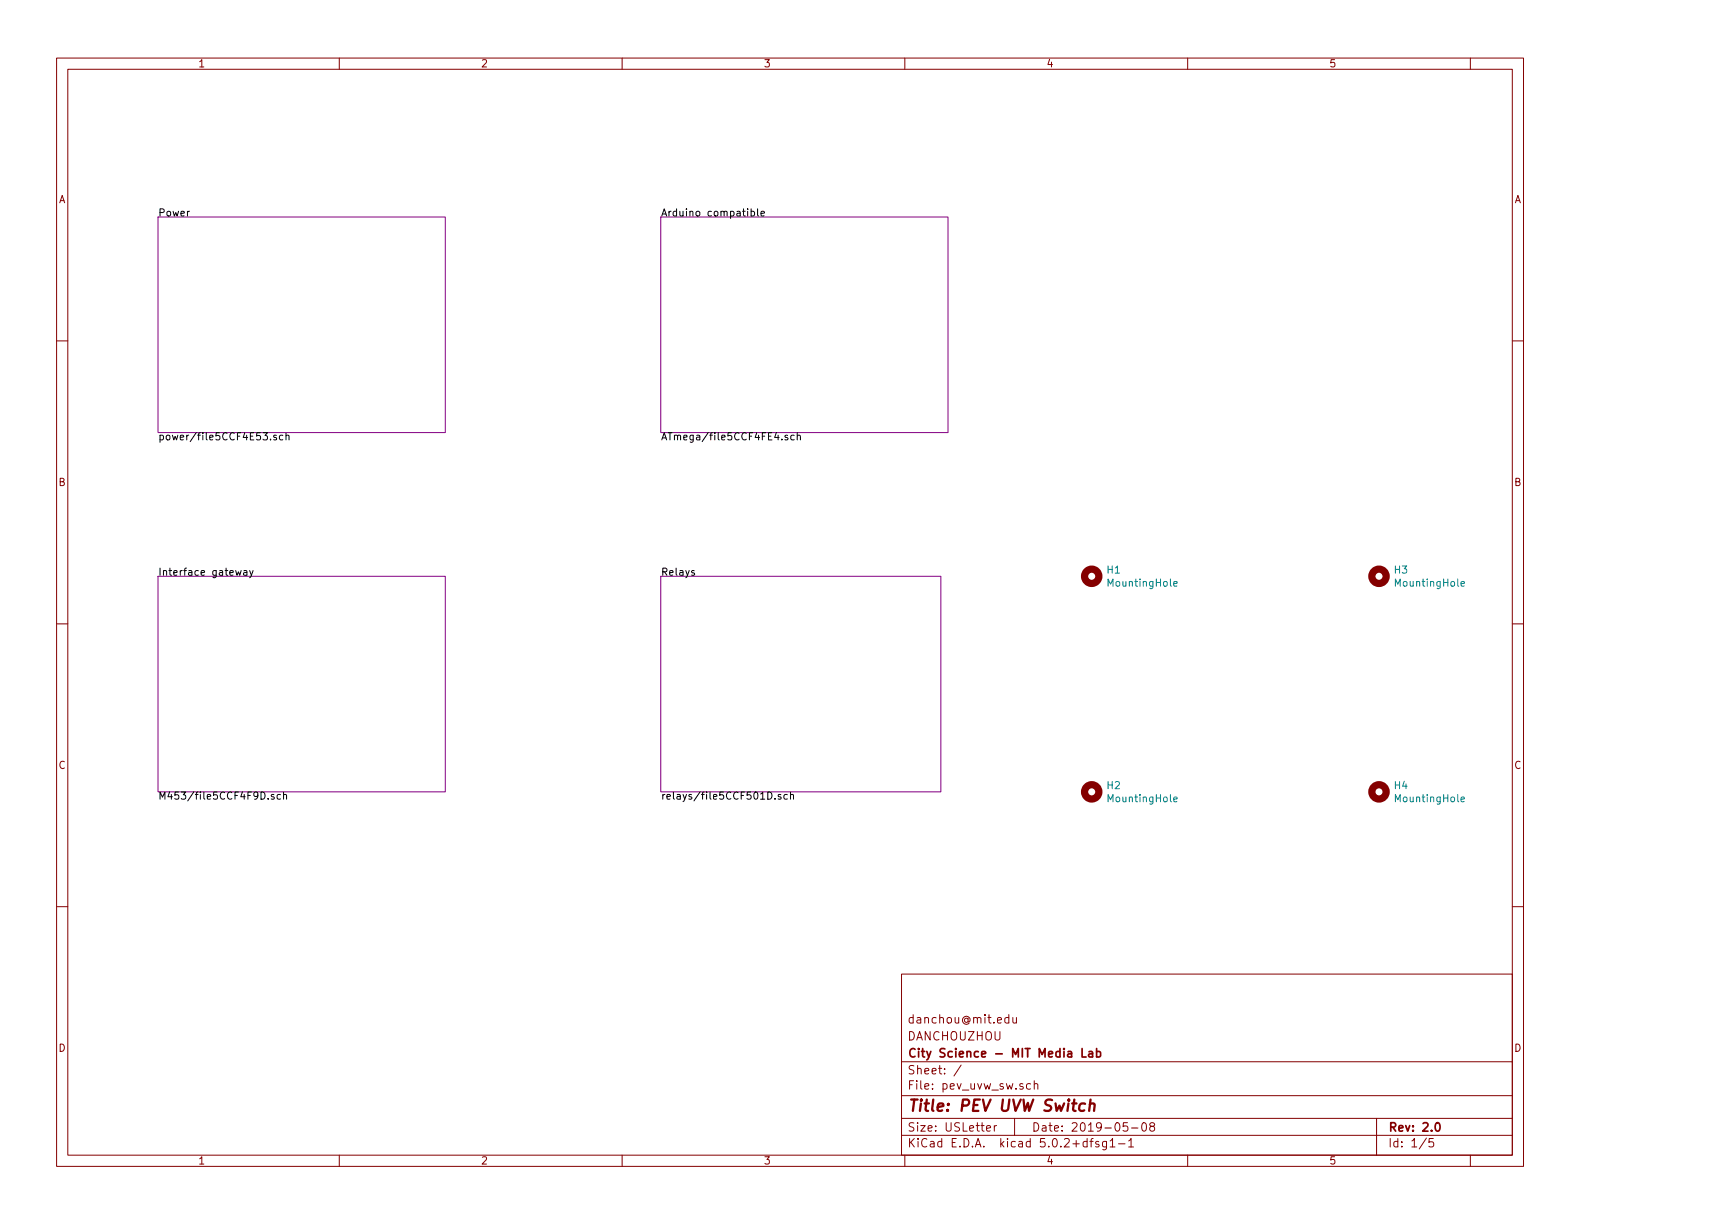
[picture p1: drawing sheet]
<svg xmlns="http://www.w3.org/2000/svg" width="297mm" height="210mm" viewBox="0 0 297 210" stroke-linecap="round" stroke-linejoin="round" font-family="sans-serif">
<g fill="none" stroke="#840000" stroke-width=".17">
<path d="M9.7 10h252.3v190.5h-252.3zM11.7 11.9h248.4v186.7h-248.4zM58.4 10v1.9M107 10v1.9M155.6 10v1.9M204.3 10v1.9M252.9 10v1.9M9.7 58.6h2M260.1 58.6h1.9M9.7 107.3h2M260.1 107.3h1.9M9.7 155.9h2"/>
<path d="M260.1 155.9h1.9M155.1 167.5h105v31.1h-105zM173.5 175l-.4-.1-.3 .3 .1 .6 .2 .1 .4-.1M173.5 174.4v1.5M174.2 174.9l.1 .9 .3 .1 .2-.1M174.8 174.9v1M58.4 198.6v1.9M107 198.6v1.9M155.1 195.2h105M155.1 192.3h105M155.1 188.4h105M155.1 182.5h105"/>
<path d="M155.6 198.6v1.9M165.3 183.1l-1.2 1.9M169.7 194l.7-.1-.1-.3-.4-.1-.2 .2 .1 .7h.5M171 193.5v1M171.4 193.5l-.3 .1-.1 .2M174.5 192.3v2.9M177.2 186.4l-.3-.1-.3 .3v.5l.3 .2 .3-.1M177.9 186.4l.2-.1 .3 .1 .1 .9M177.9 185.8v1.5M187.4 196.2h.6M188 195.7l-.3 .3v1.2M189 196.3l-.4-.1-.2 .2 .1 .2 .5 .2v.3h-.6"/>
<path d="M190.3 196.2v1.2l-.3 .3-.3-.1M190.3 196.3l-.4-.1-.3 .3 .1 .6 .2 .1 .4-.1M190.9 196.1l.5-.4v1.5M190.9 197.2h.9M192.4 196.6h1.1M193.9 193h-.7v.7l.2-.1h.5l.1 .3-.1 .4-.2 .2-.5-.2M194.1 196.1l.4-.4v1.5M194.1 197.2h.9M194.6 193.9h1.1M196.5 193.2l.3-.2a.92 .92 0 0 1 0 1.5 .8 .8 0 0 1-.3-1.3zM198 193.6l-.2-.2v-.2l.2-.2 .4 .1 .2 .2-.1 .2-.6 .2a.47 .47 0 0 0-.1 .6l.2 .2 .5-.2a.47 .47 0 0 0-.1-.6l-.1-.1M204.3 198.6v1.9"/>
<path d="M236.8 192.3v6.3M245.3 195.7l-1.2 1.8M246.5 195.7h-.7v.7l.2-.1h.4l.2 .3-.1 .5-.2 .1-.5-.1M252.9 198.6v1.9"/>
</g>
<path d="M186.1 180.3v1.4h.7M187.3 180.8h.5l.1 .9M187.9 181.1l-.5 .1-.2 .2 .2 .3 .5-.1M188.6 180.8h.4l.3 .2v.6l-.3 .1-.4-.1M188.6 180.3v1.4M247 193.2l.2-.2a.79 .79 0 0 1 .6 .6 .79 .79 0 0 1-.3 .8l-.2 .1a.77 .77 0 0 1-.3-1.3z" fill="none" stroke="#840000" stroke-width=".3"/>
<path d="M186.6 189.8a.67 .67 0 0 0-.9 .3v.7l.2 .2 .6-.1M187.4 189.9a.51 .51 0 0 1 .9 .1l-.1 1M187.6 189l-.3 2" fill="none" stroke="#840000" stroke-width=".4"/>
<path d="M27.2 37.3h49.4v37.1h-49.4zM113.7 37.3h49.4v37.1h-49.4zM27.2 99.1h49.4v37h-49.4zM113.7 99.1h48.1v37h-48.1z" fill="none" stroke="#840084" stroke-width=".17"/>
<g fill="none" stroke="#000" stroke-width=".17">
<path d="M129.2 36.4l.3-.1 .3 .2-.1 .6h-.5M129.2 35.9v1.2M130.3 35.9v1.1l.2 .1M130.9 36.7l.6-.1-.1-.2-.3-.1-.2 .2v.6h.5M47.5 74.9l-.3-.1-.1 .2v.2l.4 .1v.3h-.4M48.6 74.9l-.3-.1-.2 .2 .1 .6h.4M49.2 74.9l.2-.1 .3 .1v.7M49.2 74.4v1.2M135.5 74.9l-.3-.1-.2 .2 .1 .2 .4 .1v.3h-.5M136.6 74.9l-.4-.1-.2 .2 .1 .6h.5M137.1 74.9l.2-.1 .3 .1 .1 .7M137.1 74.4v1.2"/>
<path d="M40.5 98.1l.3 .8 .2-.6 .2 .6 .3-.8M42 98.1h.4l.1 .8M42.5 98.4h-.4l-.2 .2 .1 .3h.5M42.9 98.1l.3 .8M43.5 98.1l-.4 1.1-.2 .1M119.4 98.1h-.3l-.2 .2 .1 .1 .4 .2v.3h-.5M47.1 136.6h-.3l-.2 .2 .1 .1 .4 .1v.3h-.5M48.3 136.6h-.4l-.2 .2 .1 .5h.5M48.8 136.7l.1-.1h.3l.1 .8M48.8 136.2v1.2M133.3 137.3v.1M134.3 136.6h-.3l-.2 .2 .1 .1 .4 .1v.3h-.5"/>
<path d="M135.4 136.6h-.3l-.3 .2 .1 .5h.5M136 136.7l.1-.1h.3l.1 .8M136 136.2v1.2"/>
</g>
<g fill="none" stroke="#840000" stroke-width="1.2">
<circle cx="187.8" cy="99.1" r="1.24"/>
<circle cx="237.2" cy="99.1" r="1.24"/>
<circle cx="187.8" cy="136.1" r="1.24"/>
<circle cx="237.2" cy="136.1" r="1.24"/>
</g>
<path d="M201.9 100.4l.6-.1-.1-.3h-.3l-.2 .1 .1 .6h.4M251.3 100.4l.6-.1-.1-.3h-.3l-.2 .1 .1 .6h.4M201.9 137.4l.6-.1-.1-.2-.3-.1-.2 .2 .1 .6h.4M251.3 137.4l.6-.1-.1-.2-.3-.1-.2 .2 .1 .6h.4" fill="none" stroke="#008484" stroke-width=".17"/>
<text font-size="2.7" fill="#840000" x="156" y="191.1">Title: PEV UVW Switch</text>
<g font-size="2" fill="#840000">
<text x="156" y="178.9">DANCHOUZHOU</text>
<text x="156" y="176">danchou@mit.edu</text>
<text x="156" y="184.7">Sheet: /</text>
<text x="156" y="181.8">City Science - MIT Media Lab</text>
<text x="156" y="187.3">File: pev_uvw_sw.sch</text>
<text x="156" y="197.3">KiCad E.D.A. kicad 5.0.2+dfsg1-1</text>
<text x="156" y="194.5">Size: USLetter</text>
<text x="177.4" y="194.5">Date: 2019-05-08</text>
<text x="238.7" y="194.5">Rev: 2.0</text>
<text x="238.7" y="197.3">Id: 1/5</text>
</g>
<g font-size="1.8" fill="#840000">
<text x="34" y="11.6">1</text>
<text x="82.7" y="11.6">2</text>
<text x="131.3" y="11.6">3</text>
<text x="179.9" y="11.6">4</text>
<text x="228.6" y="11.6">5</text>
<text x="10.1" y="34.9">A</text>
<text x="260.5" y="34.9">A</text>
<text x="10.1" y="83.5">B</text>
<text x="260.5" y="83.5">B</text>
<text x="10.1" y="132.2">C</text>
<text x="260.5" y="132.2">C</text>
<text x="10.1" y="180.8">D</text>
<text x="260.5" y="180.8">D</text>
<text x="34" y="200.2">1</text>
<text x="82.7" y="200.2">2</text>
<text x="131.3" y="200.2">3</text>
<text x="179.9" y="200.2">4</text>
<text x="228.6" y="200.2">5</text>
</g>
<g font-size="1.7">
<text x="27.2" y="37.2">Power</text>
<text x="113.7" y="37.2">Arduino compatible</text>
<text x="27.2" y="75.7">power/file5CCF4E53.sch</text>
<text x="113.7" y="75.7">ATmega/file5CCF4FE4.sch</text>
<text x="27.2" y="99">Interface gateway</text>
<text x="113.7" y="99">Relays</text>
<text x="27.2" y="137.5">M453/file5CCF4F9D.sch</text>
<text x="113.7" y="137.5">relays/file5CCF501D.sch</text>
</g>
<g font-size="1.7" fill="#008484">
<text x="190.5" y="98.6">H1</text>
<text x="190.8" y="100.9">MountingHole</text>
<text x="239.9" y="98.6">H3</text>
<text x="240.2" y="100.9">MountingHole</text>
<text x="190.5" y="135.7">H2</text>
<text x="190.8" y="137.9">MountingHole</text>
<text x="239.9" y="135.7">H4</text>
<text x="240.2" y="137.9">MountingHole</text>
</g>
</svg>
